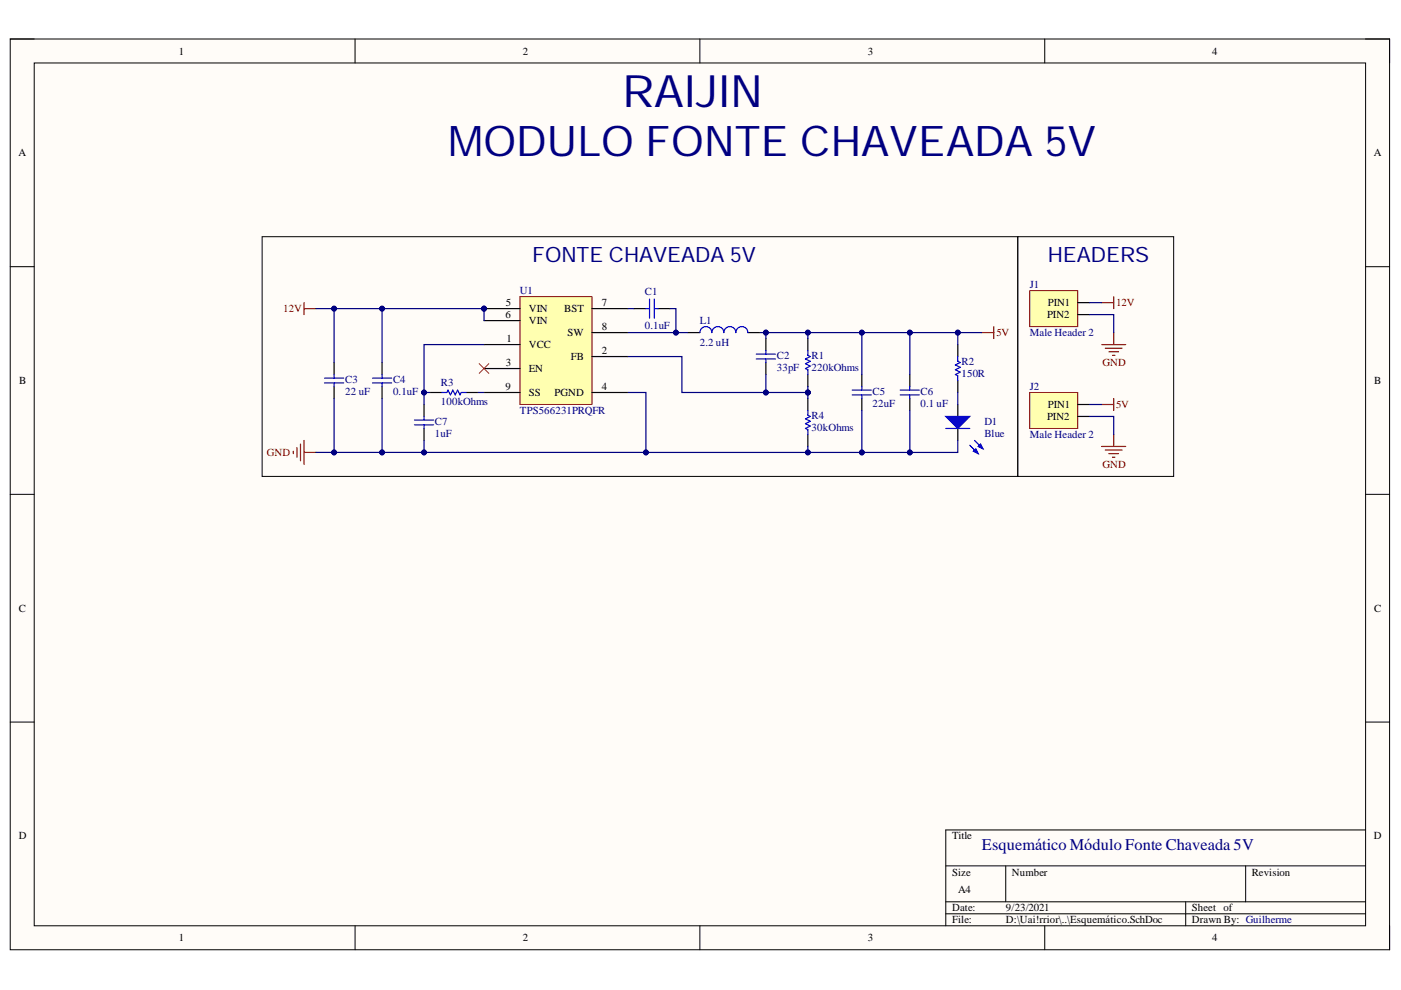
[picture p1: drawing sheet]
# Altium project Fonte Chaveada 5V.PrjPcb
1 sheet, 16 parts. Net scope: global (net labels, ports and power ports of the same name join across sheets).
Board file: PCB_Fonte_Chaveada_5V.PcbDoc

## Sheet Esquemático.SchDoc
size A4; SheetNumber: 1; SheetTotal: 1

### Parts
C1  0.1uF  [CAPC1005X55N]
C2  33pF  [C0201]
C3  22 uF  [C0805]
C4  0.1uF  [CAPC1608X90N]
C5  22uF  [C0805]
C6  0.1 uF  [C0603]
C7  1uF  [C1005]
D1  Blue  [DIODO_2-SMD-3215]
J1  Male Header 2  [MALE HEADER 2]
J2  Male Header 2  [MALE HEADER 2]
L1  2.2 uH  [6045]
R1  220kOhms  [RESISTOR_0603]
R2  150R  [RESISTOR_0402]
R3  100kOhms  [RESC1005X40N]
R4  30kOhms  [RESC1608X55N]
U1  TPS566231PRQFR  [RQF0009A]

### Blocks framed on the sheet
FONTE CHAVEADA 5V: C1-C7 D1 L1 R1-R4 U1
HEADERS: J1 J2

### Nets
5V: C2.2 C5.2 C6.2 J2.PIN1 L1.2 R1.2 R2.2
12V: C3.2 C4.2 J1.PIN1 U1.5(VIN) U1.6(VIN)
GND: C3.1 C4.1 C5.1 C6.1 C7.1 D1.C J1.PIN2 J2.PIN2 R4.1 U1.4(PGND)
NetC1_1: C1.1 L1.1 U1.8(SW)
NetC1_2: C1.2 U1.7(BST)
NetC2_1: C2.1 R1.1 R4.2 U1.2(FB)
NetC7_2: C7.2 R3.1 U1.1(VCC) U1.3(EN)
NetD1_A: D1.A R2.1
NetR3_2: R3.2 U1.9(SS)

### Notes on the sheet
- FUJIN
- MODULO FONTE CHAVEADA 5V
- Esquemático Módulo Fonte Chaveada 5V
- Guilherme
